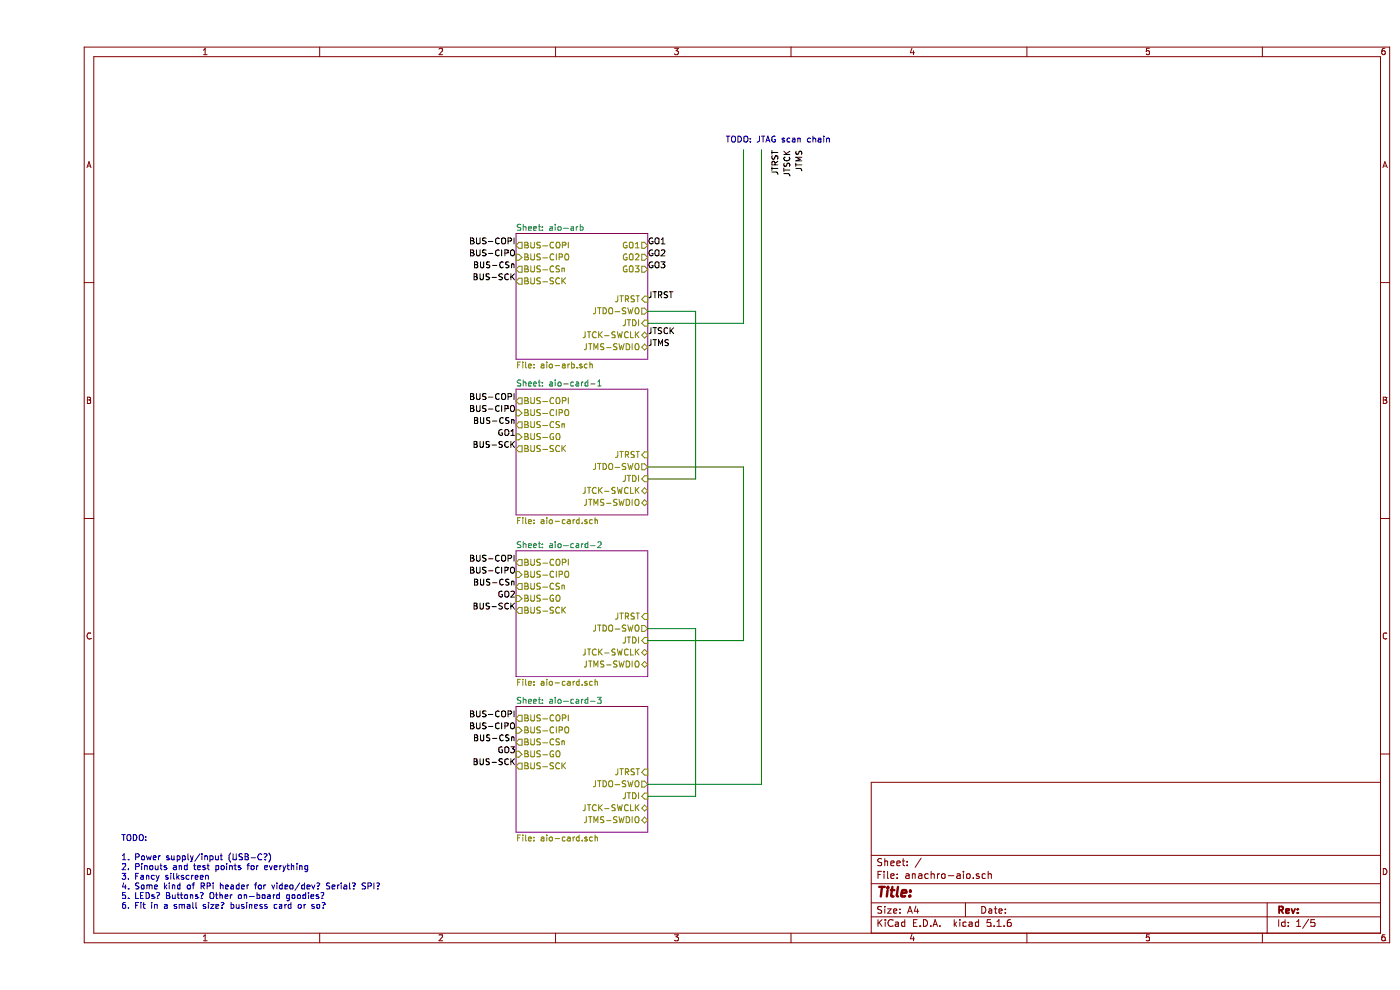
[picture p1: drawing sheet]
EESchema Schematic File Version 4
EELAYER 30 0
EELAYER END
$Descr A4 11693 8268
encoding utf-8
Sheet 1 5
Title ""
Date ""
Rev ""
Comp ""
Comment1 ""
Comment2 ""
Comment3 ""
Comment4 ""
$EndDescr
$Sheet
S 4000 3250 1100 1050
U 5F99B900
F0 "aio-card-1" 50
F1 "aio-card.sch" 50
F2 "BUS-COPI" O L 4000 3350 50 
F3 "BUS-CIPO" I L 4000 3450 50 
F4 "BUS-CSn" O L 4000 3550 50 
F5 "BUS-GO" I L 4000 3650 50 
F6 "BUS-SCK" O L 4000 3750 50 
F7 "JTMS-SWDIO" B R 5100 4200 50 
F8 "JTCK-SWCLK" B R 5100 4100 50 
F9 "JTDI" I R 5100 4000 50 
F10 "JTDO-SWO" O R 5100 3900 50 
F11 "JTRST" I R 5100 3800 50 
$EndSheet
$Sheet
S 4000 4600 1100 1050
U 5F9B2767
F0 "aio-card-2" 50
F1 "aio-card.sch" 50
F2 "BUS-COPI" O L 4000 4700 50 
F3 "BUS-CIPO" I L 4000 4800 50 
F4 "BUS-CSn" O L 4000 4900 50 
F5 "BUS-GO" I L 4000 5000 50 
F6 "BUS-SCK" O L 4000 5100 50 
F7 "JTMS-SWDIO" B R 5100 5550 50 
F8 "JTCK-SWCLK" B R 5100 5450 50 
F9 "JTDI" I R 5100 5350 50 
F10 "JTDO-SWO" O R 5100 5250 50 
F11 "JTRST" I R 5100 5150 50 
$EndSheet
$Sheet
S 4000 5900 1100 1050
U 5F9B2B4B
F0 "aio-card-3" 50
F1 "aio-card.sch" 50
F2 "BUS-COPI" O L 4000 6000 50 
F3 "BUS-CIPO" I L 4000 6100 50 
F4 "BUS-CSn" O L 4000 6200 50 
F5 "BUS-GO" I L 4000 6300 50 
F6 "BUS-SCK" O L 4000 6400 50 
F7 "JTMS-SWDIO" B R 5100 6850 50 
F8 "JTCK-SWCLK" B R 5100 6750 50 
F9 "JTDI" I R 5100 6650 50 
F10 "JTDO-SWO" O R 5100 6550 50 
F11 "JTRST" I R 5100 6450 50 
$EndSheet
$Sheet
S 4000 1950 1100 1050
U 5F9B31B5
F0 "aio-arb" 50
F1 "aio-arb.sch" 50
F2 "BUS-COPI" O L 4000 2050 50 
F3 "BUS-CIPO" I L 4000 2150 50 
F4 "BUS-CSn" O L 4000 2250 50 
F5 "BUS-SCK" O L 4000 2350 50 
F6 "JTMS-SWDIO" B R 5100 2900 50 
F7 "JTCK-SWCLK" B R 5100 2800 50 
F8 "JTDI" I R 5100 2700 50 
F9 "JTDO-SWO" O R 5100 2600 50 
F10 "JTRST" I R 5100 2500 50 
F11 "GO1" O R 5100 2050 50 
F12 "GO2" O R 5100 2150 50 
F13 "GO3" O R 5100 2250 50 
$EndSheet
Text Label 5100 2050 0    50   ~ 0
GO1
Text Label 5100 2150 0    50   ~ 0
GO2
Text Label 5100 2250 0    50   ~ 0
GO3
Text Label 4000 3650 2    50   ~ 0
GO1
Text Label 4000 5000 2    50   ~ 0
GO2
Text Label 4000 6300 2    50   ~ 0
GO3
Text Label 5100 2500 0    50   ~ 0
JTRST
Text Label 5100 2800 0    50   ~ 0
JTSCK
Text Label 5100 2900 0    50   ~ 0
JTMS
Wire Wire Line
	5100 2700 5900 2700
Wire Wire Line
	5900 2700 5900 1250
Wire Wire Line
	5100 2600 5500 2600
Wire Wire Line
	5500 2600 5500 4000
Wire Wire Line
	5500 4000 5100 4000
Wire Wire Line
	5100 3900 5900 3900
Wire Wire Line
	5900 3900 5900 5350
Wire Wire Line
	5900 5350 5100 5350
Wire Wire Line
	5100 5250 5500 5250
Wire Wire Line
	5500 5250 5500 6650
Wire Wire Line
	5500 6650 5100 6650
Wire Wire Line
	6050 6550 6050 1250
Wire Wire Line
	5100 6550 6050 6550
Text Label 6200 1250 3    50   ~ 0
JTRST
Text Label 6300 1250 3    50   ~ 0
JTSCK
Text Label 6400 1250 3    50   ~ 0
JTMS
Text Notes 5750 1200 0    50   ~ 0
TODO: JTAG scan chain
Text Label 4000 2050 2    50   ~ 0
BUS-COPI
Text Label 4000 2150 2    50   ~ 0
BUS-CIPO
Text Label 4000 2250 2    50   ~ 0
BUS-CSn
Text Label 4000 2350 2    50   ~ 0
BUS-SCK
Text Label 4000 3350 2    50   ~ 0
BUS-COPI
Text Label 4000 3450 2    50   ~ 0
BUS-CIPO
Text Label 4000 3550 2    50   ~ 0
BUS-CSn
Text Label 4000 4700 2    50   ~ 0
BUS-COPI
Text Label 4000 4800 2    50   ~ 0
BUS-CIPO
Text Label 4000 4900 2    50   ~ 0
BUS-CSn
Text Label 4000 6000 2    50   ~ 0
BUS-COPI
Text Label 4000 6100 2    50   ~ 0
BUS-CIPO
Text Label 4000 6200 2    50   ~ 0
BUS-CSn
Text Label 4000 3750 2    50   ~ 0
BUS-SCK
Text Label 4000 5100 2    50   ~ 0
BUS-SCK
Text Label 4000 6400 2    50   ~ 0
BUS-SCK
Text Notes 700  7600 0    50   ~ 0
TODO:\n\n1. Power supply/input (USB-C?)\n2. Pinouts and test points for everything\n3. Fancy silkscreen\n4. Some kind of RPi header for video/dev? Serial? SPI?\n5. LEDs? Buttons? Other on-board goodies?\n6. Fit in a small size? business card or so?
$EndSCHEMATC
